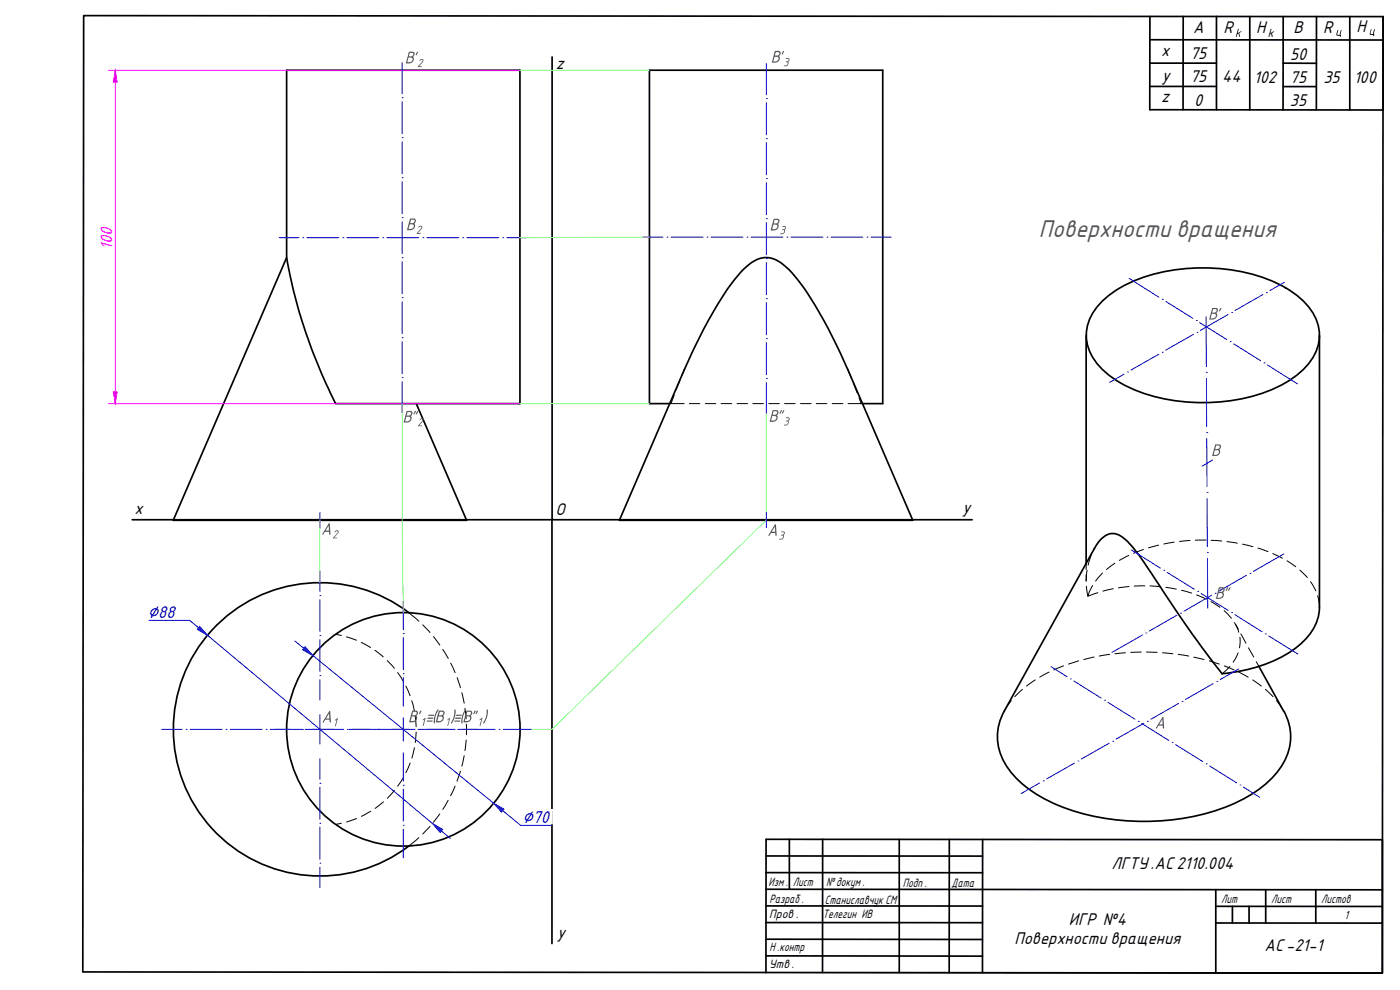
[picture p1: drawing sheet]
<svg xmlns="http://www.w3.org/2000/svg" width="420mm" height="297mm" viewBox="0 0 420 297" stroke-linecap="round" stroke-linejoin="round" font-family="sans-serif">
<g fill="none" stroke="#000" stroke-width=".51">
<path d="M86 77.3l.2 1.1a156.2 156.2 0 0 0 14.5 42.7h55.3v-100h-70v56.2l-34 78.8h88l-15.1-35M223.2 80.8a9.4 9.4 0 0 1 7.3-3.5 12.8 12.8 0 0 1 8 5.5 112.2 112.2 0 0 1 14.8 25.6l20.6 47.7h-88l19.5-45.2a131.1 131.1 0 0 1 15.1-27.1zM331 90.1a40.1 40.1 0 0 1 22.7-9.3 53.5 53.5 0 0 1 32 5.5 18.7 18.7 0 0 1 10.2 12.7 14 14 0 0 1-4.9 12 40.1 40.1 0 0 1-22.7 9.4 53.5 53.5 0 0 1-32-5.5 18.7 18.7 0 0 1-10.2-12.8 14 14 0 0 1 4.9-12zM326 100.6v68.4M396 100.6v81.6a16.4 16.4 0 0 1-8.3 13.1 45.3 45.3 0 0 1-20.9 6.8M201 121.1h-6.1v-100h70v100h-6.1M122.8 183.9a44 44 0 0 0-59.2 5.2 44 44 0 0 0 0 59.4 44 44 0 0 0 59.2 5.3M377.8 200l7.4 13.3M301.4 213.3a15.9 15.9 0 0 0 2.1 18.6 42.1 42.1 0 0 0 22.5 12.5 71.1 71.1 0 0 0 45.4-3.8 28.9 28.9 0 0 0 14.5-13.2 15.3 15.3 0 0 0-.6-14.1M366.8 202.2a493.9 493.9 0 0 1-24.7-35.3l-.7-.9a13.8 13.8 0 0 0-6.8-5.9 5.2 5.2 0 0 0-5 2.7l-28.2 50.5"/>
<circle cx="121" cy="218.8" r="35"/>
</g>
<g fill="none" stroke="#000" stroke-width=".3">
<path d="M202.4 118.5l-1 2.6M204.1 114l-1.2 3M205.4 110.9l-.7 1.7M254.4 110.9l1.1 2.5M256.1 114.9l1.2 3M257.8 119.4l.6 1.7h-3.9M201 121.1h4.3M206.9 121.1h3.2M211.7 121.1h3.1M216.4 121.1h3.2M221.2 121.1h3.2M225.9 121.1h3.2"/>
<path d="M230.7 121.1h3.2M235.5 121.1h3.1M240.2 121.1h3.2M245 121.1h3.2M249.8 121.1h3.1M258.4 121.1h.4M326 169v1.9M326 172.5v1.9M326.1 175.9l.4 3M326.3 171.1l-.3 3.2M327.5 166.5l-.9 3.1M327.9 175.7l-1.4 3.2 3-1.1"/>
<path d="M328.5 164.5l-.3 .6M330.9 171.9l-2.1 2.5M334.1 176.6l-3.1 .8M334.6 169l-2.5 1.9M338.8 166.7l-2.9 1.4M338.8 176l-3.1 .4M343.2 164.9l-3 1.1M343.6 175.8h-3.2M345.1 175.8l3.2 .3M347.7 163.6l-3 .8M349.9 176.2l3.1 .6M352.4 162.7l-3.1 .5"/>
<path d="M354.6 177.1l3 .9M357.1 162.2l-3.1 .3M359.1 178.5l2.9 1.3M361.9 162l-3.2 .1M363.5 162.1l3.1 .2M368.2 162.5l3.1 .5M372.9 163.3l3.1 .7M377.5 164.5l3 1M382 166.1l2.9 1.4M386.2 168.3l2.7 1.7M390.1 171.1l2.2 2.2M393.3 174.5l1.6 2.8"/>
<path d="M395.4 178.8l.6 3.4M100.7 190.3l1.7 .4M104 191.1l3 1M108.4 192.8l2.8 1.5M112.5 195.1l2.5 2M116.2 198.2l2.2 2.3M122.7 183.9l3 2.5M126.9 187.5l2.1 2.3M130.1 191l1.9 2.5M132.9 194.8l1.6 2.8M135.3 199l1.3 2.8M319.2 199.8l-2.9 1.2"/>
<path d="M323.7 198.3l-3 .9M328.3 197.1l-3.1 .8M333 196.3l-3.1 .5M337.8 195.9l-3.2 .3M342.5 195.7h-3.2M344.1 195.7h3.2M348.9 195.9l3.1 .3M353.6 196.3l3.1 .5M358.3 197.2l3.1 .7M362.9 198.3l3 .9M363.4 180.5l2.7 1.7M367.4 183.2l2.2 2.3"/>
<path d="M367.4 199.8l3 1.2M369.1 200l-2.3 2.2M370.5 186.8l1.3 2.9M370.8 187.4l.8 1.4M371.6 195.9l-1.5 2.8M372.1 191.2l-.1 3.2M372.4 190.2l1.5 2.8M374.7 194.4l1.6 2.7M377 198.5l.8 1.5M119.3 201.8l1.7 2.7M121.8 205.9l1.3 2.8M123.6 210.3l.8 3"/>
<path d="M124.9 219.7l-.3 3.1M137.2 203.3l1 3M138.6 207.8l.7 3.2M140 217.3v3.2M303.5 210.2l-2.1 3.1M306.8 206.8l-2.3 2.2M310.7 204l-2.6 1.9M314.8 201.7l-2.8 1.5M371.8 201.7l2.8 1.5M376 204l2.5 1.9M379.8 206.8l2.3 2.2M383.1 210.2l2.1 3.1"/>
<path d="M118.4 237.2l-2.2 2.3M121.1 233.2l-1.8 2.7M123.1 228.9l-1.3 2.9M124.4 224.4l-.8 3M136.6 235.9l-1.3 2.8M138.2 231.4l-1 3M139.3 226.8l-.7 3.1M139.9 222l-.4 3.2M102.4 247l-1.7 .4M107 245.6l-3 1M111.3 243.4l-2.8 1.5M115.1 240.6l-2.5 2"/>
<path d="M125.7 251.3l-3 2.5M129 247.9l-2.1 2.3M132 244.2l-2 2.5M134.5 240.1l-1.6 2.8"/>
</g>
<g fill="none" stroke="#000" stroke-width=".51">
<path d="M25.1 4.7l390 .3-.2 287-390.1-.4zM165.7 17.1v138.8h126.1M345.1 11.9l70 .1M345.1 19h20M345.1 4.9v28l70 .1v-28M355.1 4.9l-.1 28M365.1 4.9v28.1M375.1 5v28M385.1 19h10M385.1 5v28M395.1 5v28M405.1 5v28"/>
<path d="M345.1 25.9h20M385.1 26h10M39.7 155.9h126M165.7 156v127.1M229.9 256.8l65 .1M236.9 251.8v15M246.9 251.8l-.1 40M269.9 251.8v40M284.9 251.9v40M294.9 251.9v40M229.9 271.8l65 .1M229.9 276.8h65"/>
<path d="M229.9 266.8l185 .2M229.9 261.8l65 .1M364.9 266.9v25M364.9 271.9l50 .1M364.9 276.9l50 .1M369.9 271.9v5M374.9 271.9v5M379.9 266.9v10M394.9 266.9v10M229.9 286.8l65 .1M229.9 281.8l65 .1M229.9 291.8v-40l185 .2v40"/>
</g>
<path d="M414.9 292l-185-.2 185 .2" fill="none" stroke="#000" stroke-width=".3"/>
<g fill="none" stroke="#00f" stroke-width=".3">
<path d="M120.7 18.8v9.3M230 19.1v9.3M120.7 29.3h.1M120.7 30.5v9.6M230 29.6h.1M230 30.8v9.6M120.7 41.3h.1M120.7 53.3h.1M120.7 42.5v9.6M120.7 54.5v9.6M230 41.6h.1M230 53.6h.1"/>
<path d="M230 42.8v9.6M230 54.8v9.6M83.8 71.3h5.9M90.9 71.3h.1M92.1 71.3h9.6M102.9 71.3h.1M104.1 71.3h9.6M114.9 71.3h.1M116.1 71.3h9.6M120.7 77.3h.1M120.7 66.5v9.6M120.7 78.5v9.6"/>
<path d="M128.1 71.3h9.6M138.9 71.3h.1M140.1 71.3h9.6M150.9 71.3h.1M152.1 71.3h5.9M192.9 71.1h6.1M200.2 71.1h.1M201.4 71.1h9.6M212.2 71.1h.1M213.4 71.1h9.6M224.2 71.1h.1M225.4 71.1h9.5"/>
<path d="M230 77.6h.1M230 66.8v9.6M230 78.8v9.6M237.4 71.1h9.6M248.2 71.1h.1M249.4 71.1h9.6M260.2 71.1h.1M261.4 71.1h6.1M120.7 89.3h.1M120.7 90.5v9.6M230 89.6h.1M230 90.8v9.6"/>
<path d="M338.8 83.5l9 5.7M348.8 89.8h.1M349.9 90.5l8.1 5M359 96.2h.1M359.2 99.7h.1M360 96.8l8.2 5.1M361.9 95l.1 15M368.6 94.3l-8.3 4.8M369.7 93.8h.1M379 88.4l-8.3 4.8M380.1 87.8h.1M385.4 84.7l-4.3 2.5"/>
<path d="M120.7 101.3h.1M120.7 113.3h.1M120.7 102.5v9.6M120.7 114.5v9.4M230 101.6h.1M230 113.6h.1M230 102.8v9.6M230 114.8v9.3M337.4 112.3l-4.4 2.5M338.4 111.6h.1M347.8 106.3l-8.4 4.7M348.8 105.7h.1"/>
<path d="M358.2 100.3l-8.4 4.8M362 111.8h.1M362.1 113.6v14.4M369.2 102.5h.1M370.2 103.2l8.1 5M379.3 108.9h.1M380.4 109.5l9 5.7M362.2 129.8h.1M362.2 131.6v14.4M362.2 147.8h.1M362.2 149.5l.1 14.5M96 178.7h.1"/>
<path d="M96 171.4v6.1M96 179.9v9.6M339.6 165l8.6 5.5M349.2 171.1h.1M350.3 171.7l8.1 5.1M359.5 177.4h.1M360.5 178.1l8.1 5.1M362.3 165.8h.1M362.4 167.6l.1 14.9M363.6 178.6l-8.3 4.8M374.1 172.6l-8.3 4.8M375.1 172h.1"/>
<path d="M385.3 166.2l-9.1 5.2M44.7 186.1h12.2l2.7 2.3M62.3 190.6l67.5 56.5M88.5 192.3l2.7 2.2M93.9 196.7l54.2 44.3M96 190.7h.1M96 191.9v9.6M121 190.1h.1M121 180.4v8.5M121 191.3v9.6M342.9 190.5l-9.2 5.3M343.9 189.9h.1"/>
<path d="M353.2 184.6l-8.3 4.7M354.3 184h.1M369.6 183.8h.1M370.6 184.4l8.2 5.2M379.8 190.2h.1M380.8 190.8l8.7 5.4M48.5 218.8h6.2M55.9 218.8h.1M57.1 218.8h9.6M67.9 218.8h.1M69.1 218.8h9.6M79.9 218.8h.1"/>
<path d="M81.1 218.8h10M91.6 218.8h11.5M92.3 218.8h.1M96 202.7h.1M96 203.9v6.1M96 214.4v8.9M104.3 218.8h.1M104.8 218.8h19.7M112.2 218.8h.1M121 202.1h.1M121 203.3v8.6M121 215.3v7.1"/>
<path d="M125.4 218.8h11.2M137.4 218.8h11.2M149.8 218.8h.1M151 218.8h8.5M315.4 200l4.9 3.1M321.3 203.7h.1M322.3 204.3l8.2 5.2M331.5 210.1h.1M332.5 210.7l8.1 5.1M341.6 216.4h.1M342.6 217.1l8.2 5.1M343.3 217l-8.4 4.8"/>
<path d="M344.3 216.4h.1M353.7 211.1l-8.3 4.7M354.8 210.5h.1M364.1 205.1l-8.3 4.8M365.2 204.5h.1M371.8 200.7l-5.6 3.2M96 235h.1M96 227.7v6.1M96 236.2v9.6M121 235.6h.1M121 225.8v8.6M121 236.8v9.6"/>
<path d="M312 234.9l-5.5 3.2M313.1 234.3h.1M322.5 229l-8.4 4.7M323.5 228.3h.1M332.9 223l-8.4 4.7M333.9 222.4h.1M351.8 222.8h.1M352.8 223.4l8.2 5.1M362 229.2h.1M363 229.8l8.1 5.1M372.2 235.5h.1M373.2 236.2l4.8 3"/>
<path d="M96 259h.1M96 247h.1M96 248.2v9.6M121 247.6h.1M121 248.8v8.6M132.5 249.3l2.7 2.3M150.8 243.2l5.5 4.4h9.1M96 260.2v6.1"/>
</g>
<path d="M32.6 21.1h123.4M34.6 24.6v93M32.6 121.1h123.4" fill="none" stroke="#f0f" stroke-width=".3"/>
<g fill="#f0f" stroke="#f0f" stroke-width=".3">
<path d="M34 117.6h1.2l-.6 3.5z"/>
<path d="M34.6 21.1l.6 3.5h-1.2z"/>
</g>
<path d="M29.9 67.3v7.6h4.2zM29.9 67.3h4.2v7.6z" fill="#fff" stroke="#fff" stroke-width=".3"/>
<g fill="#fff" stroke="#fff" stroke-width=".3">
<path d="M44.4 181.5v4.2l9-4.2zM44.4 185.7l9-4.2v4.2z"/>
<path d="M156.8 242.9v4.3l8.9-4.3zM156.8 247.2l8.9-4.3v4.3z"/>
</g>
<g fill="#00f" stroke="#00f" stroke-width=".3">
<path d="M129.8 247.1l3 1.8-.7 .9z"/>
<path d="M59.9 187.9l2.4 2.7-3.1-1.8z"/>
<path d="M91.6 194l2.3 2.7-3.1-1.7z"/>
<path d="M148.1 241l3.1 1.8-.7 .9z"/>
</g>
<g fill="#545454">
<path d="M142.4 213.4l.3-.1-.6 1z"/>
<path d="M143.2 213.3l.3 .1-.5 .8a.26 .26 0 0 1-.3-.2 .26 .26 0 0 1 .2-.3z"/>
</g>
<path d="M363.9 138l-3.2 1.9M96 153.8v4.6M230 153.7v4.6" fill="none" stroke="#00f" stroke-width=".3"/>
<path d="M156 21.1h38.9M194.9 71.1l-39.1 .2M120.7 121.1v35l.3 27.7M156 121.1h38.9M230 124.1v31.8M96 155.9v19M229.9 156.1l-64.2 62.7h-6.2" fill="none" stroke="#7fff7f" stroke-width=".3"/>
<text font-size="7.2" fill="#545454" x="311.8" y="71.2">Поверхности вращения</text>
<g font-size="5.1">
<text x="358.1" y="9.9">A</text>
<text x="367.2" y="9.9" transform="rotate(1 367.2 9.9)">R</text>
<text x="377" y="10">H</text>
<text x="388.2" y="10">B</text>
<text x="397.1" y="10">R</text>
<text x="407.1" y="9.7">H</text>
<text x="348.5" y="16.7">x</text>
<text x="357.2" y="17.7">75</text>
<text x="387.2" y="18">50</text>
<text x="166.8" y="20.6">z</text>
<text x="348.7" y="24.2">y</text>
<text x="357.2" y="24.7">75</text>
<text x="366.8" y="24.7">44</text>
<text x="376.3" y="25">102</text>
<text x="387.1" y="25">75</text>
<text x="397.2" y="25">35</text>
<text x="406.3" y="25">100</text>
<text x="348.5" y="30.7">z</text>
<text x="358.4" y="31.7">0</text>
<text x="387.1" y="31.7">35</text>
<text x="40.4" y="154.1">x</text>
<text x="166.8" y="154.5">O</text>
<text x="288.9" y="154">y</text>
<text x="333.5" y="260.8">ЛГТУ .АС 2110.004</text>
<text x="167.2" y="281.5">y</text>
<text x="320.8" y="277.4">ИГР №4</text>
<text x="304.5" y="283.2">Поверхности вращения</text>
<text x="379.5" y="285.4">АС -21-1</text>
</g>
<g font-size="5.1" fill="#545454">
<text x="121.4" y="19">B'</text>
<text x="231.3" y="18.8">B'</text>
<text x="121.8" y="69.1">B</text>
<text x="230.9" y="69.2">B</text>
<text x="362.5" y="95.9">B'</text>
<text x="120.8" y="126.8">B'</text>
<text x="230.6" y="126.6">B'</text>
<text x="363.4" y="136.8">B</text>
<text x="96.3" y="160.4">A</text>
<text x="230.3" y="160.8">A</text>
<text x="364.5" y="179.7">B'</text>
<text x="96.4" y="216.8">A</text>
<text x="122.4" y="216.7">B' ≡(B )≡(B'</text>
<text x="144.7" y="216.7">)</text>
<text x="346.5" y="218.6">A</text>
</g>
<text font-size="5.1" fill="#f0f" x="33.8" y="74.9" transform="rotate(-90 33.8 74.9)">100</text>
<g font-size="5.1" fill="#00f">
<text x="44.4" y="185.3">∅88</text>
<text x="156.8" y="246.8">∅70</text>
</g>
<g font-size="3.6">
<text x="230.7" y="266">Изм .</text>
<text x="238" y="266">Лист</text>
<text x="247.9" y="266">№ докум .</text>
<text x="270.9" y="266">Подп .</text>
<text x="285.5" y="266">Дата</text>
<text x="230.9" y="275.4">Пров .</text>
<text x="230.9" y="271">Разраб .</text>
<text x="246.9" y="275.6">Телегин ИВ</text>
<text x="247.5" y="271.3">Станиславчук СМ</text>
<text x="366.5" y="271">Лит</text>
<text x="381.5" y="271">Лист</text>
<text x="396.5" y="271">Листов</text>
<text x="403.5" y="275.7" transform="rotate(2 403.5 275.7)">1</text>
<text x="230.9" y="285.5">Н .контр</text>
<text x="230.9" y="290.5">Утв .</text>
</g>
<g font-size="3.5">
<text x="370.7" y="11.1">k</text>
<text x="380.5" y="11.1">k</text>
<text x="400.7" y="10.7">ц</text>
<text x="410.7" y="10.5">ц</text>
</g>
<g font-size="3.5" fill="#545454">
<text x="125.1" y="20.1">2</text>
<text x="234.9" y="19.9">3</text>
<text x="124.8" y="70.2">2</text>
<text x="233.9" y="70.3">3</text>
<text x="125.1" y="127.9">2</text>
<text x="235" y="127.7">3</text>
<text x="99.7" y="161.5">2</text>
<text x="233.6" y="161.9">3</text>
<text x="99.8" y="217.9">1</text>
<text x="126.1" y="217.8">1</text>
<text x="133.5" y="217.8">1</text>
<text x="143.2" y="217.8">1</text>
</g>
</svg>
